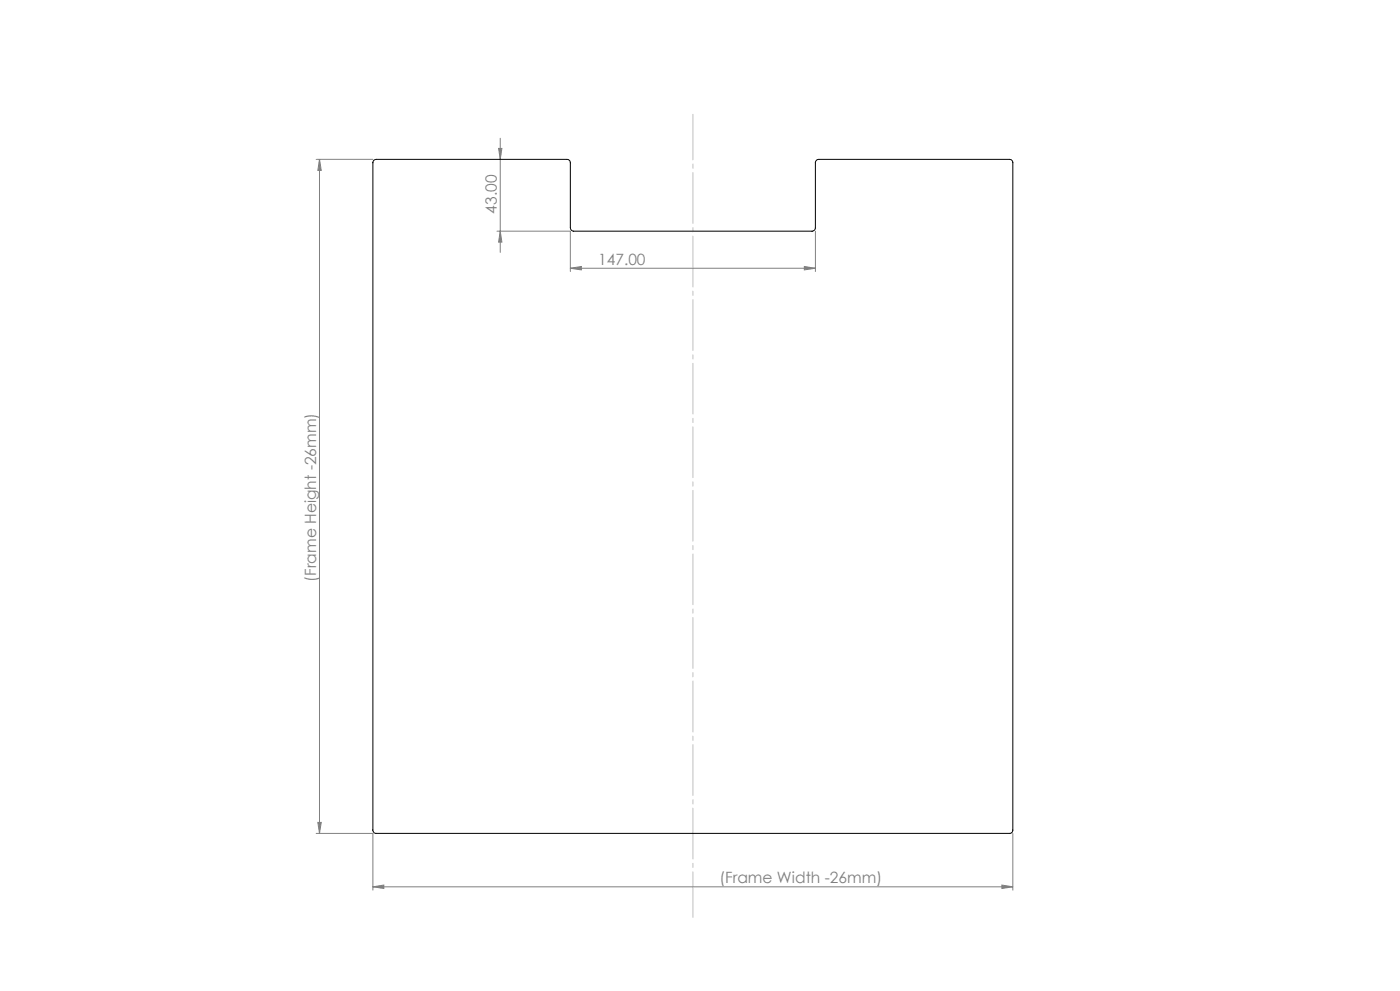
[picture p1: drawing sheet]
<svg xmlns="http://www.w3.org/2000/svg" width="420mm" height="297mm" viewBox="0 0 420 297" stroke-linecap="round" stroke-linejoin="round" font-family="sans-serif">
<g fill="none" stroke="#808080" stroke-width=".3">
<path d="M94.9 47.8h17M95.8 47.8v202M95.8 47.8l.6 3.3h-1zM149.6 44.5h1l-.5 3.3zM150.1 41.4v34.2M149.1 69.3h22v12.1M150.1 69.3l.5 3.3h-1zM241.3 79.9l3.3 .5-3.3 .5zM244.6 69.3v12.1M171.1 80.4l3.3-.5v1zM171.1 80.4h73.5M94.9 249.8h17v17"/>
<path d="M95.4 246.5h1l-.6 3.3zM303.8 249.8v17M111.9 265.8l3.2-.5v1zM111.9 265.8h191.9M300.6 265.3l3.2 .5-3.2 .5z"/>
</g>
<path d="M207.9 34.2v240.7" fill="none" stroke="#c0c0c0" stroke-width=".3" stroke-dasharray="15.2 1.3 1.3 1.3" stroke-dashoffset="1.6"/>
<g fill="#808080">
<path d="M111.9 265.8l3.2-.5v1zM300.6 265.3l3.2 .5-3.2 .5z"/>
<path d="M150.1 69.3l.5 3.3h-1zM149.6 44.5h1l-.5 3.3z"/>
<path d="M95.8 47.8l.6 3.3h-1zM95.4 246.5h1l-.6 3.3z"/>
<path d="M171.1 80.4l3.3-.5v1zM241.3 79.9l3.3 .5-3.3 .5z"/>
</g>
<path d="M112.1 48.1l.8-.3h57.2a1.02 1.02 0 0 1 1 1v19.5a1.09 1.09 0 0 0 1 1h71.5a1.02 1.02 0 0 0 1-1v-19.5a1.02 1.02 0 0 1 1-1h57.3a1.02 1.02 0 0 1 .9 1v200a.96 .96 0 0 1-.9 1h-190a.96 .96 0 0 1-1-1v-200.2z" fill="none" stroke="#000" stroke-width=".3"/>
<g font-size="4.7" fill="#808080">
<text x="149.1" y="64" transform="rotate(-90 149.1 64)">43.00</text>
<text x="179.5" y="79.4">147.00</text>
<text x="94.9" y="174.3" transform="rotate(-90 94.9 174.3)">(Frame Height -26mm)</text>
<text x="215.8" y="264.7">(Frame Width -26mm)</text>
</g>
</svg>
